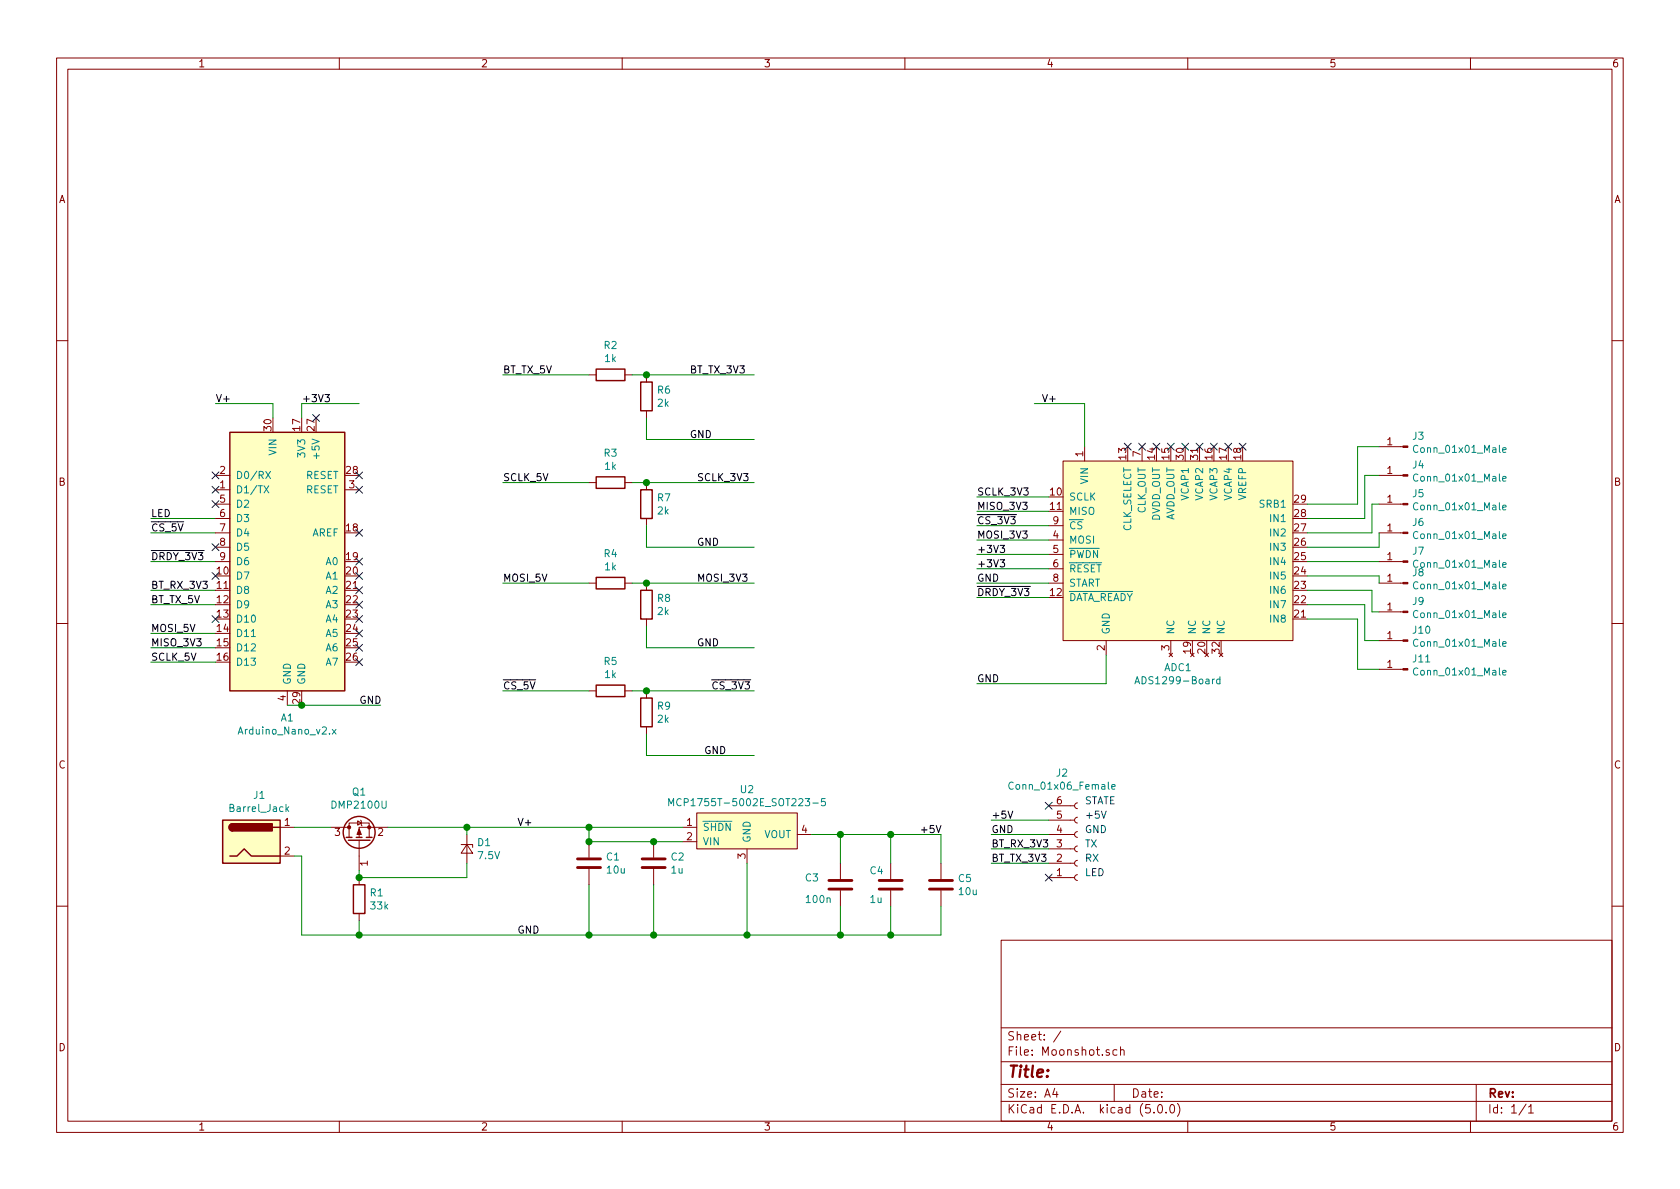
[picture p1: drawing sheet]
EESchema Schematic File Version 4
EELAYER 26 0
EELAYER END
$Descr A4 11693 8268
encoding utf-8
Sheet 1 1
Title ""
Date ""
Rev ""
Comp ""
Comment1 ""
Comment2 ""
Comment3 ""
Comment4 ""
$EndDescr
$Comp
L My_ADS1299:ADS1299-Board ADC1
U 1 1
P 8150 3900
F 0 "ADC1" H 8200 3164 50  0000 C CNN
F 1 "ADS1299-Board" H 8200 3073 50  0000 C CNN
F 2 "Sparker:ADS1299-Board" H 8200 3750 50  0001 C CNN
F 3 "" H 8200 3750 50  0001 C CNN
	1    8150 3900
	1    0    0    -1  
$EndComp
$Comp
L Connector:Conn_01x01_Male J3
U 1 1
P 9800 3100
F 0 "J3" H 9773 3030 50  0000 R CNN
F 1 "Conn_01x01_Male" H 9773 3121 50  0000 R CNN
F 2 "Sparker:DIN 42802-1" H 9800 3100 50  0001 C CNN
F 3 "~" H 9800 3100 50  0001 C CNN
	1    9800 3100
	-1   0    0    1   
$EndComp
$Comp
L Connector:Conn_01x01_Male J4
U 1 1
P 9800 3300
F 0 "J4" H 9773 3230 50  0000 R CNN
F 1 "Conn_01x01_Male" H 9773 3321 50  0000 R CNN
F 2 "Sparker:DIN 42802-1" H 9800 3300 50  0001 C CNN
F 3 "~" H 9800 3300 50  0001 C CNN
	1    9800 3300
	-1   0    0    1   
$EndComp
$Comp
L Connector:Conn_01x01_Male J5
U 1 1
P 9800 3500
F 0 "J5" H 9773 3430 50  0000 R CNN
F 1 "Conn_01x01_Male" H 9773 3521 50  0000 R CNN
F 2 "Sparker:DIN 42802-1" H 9800 3500 50  0001 C CNN
F 3 "~" H 9800 3500 50  0001 C CNN
	1    9800 3500
	-1   0    0    1   
$EndComp
$Comp
L Connector:Conn_01x01_Male J6
U 1 1
P 9800 3700
F 0 "J6" H 9773 3630 50  0000 R CNN
F 1 "Conn_01x01_Male" H 9773 3721 50  0000 R CNN
F 2 "Sparker:DIN 42802-1" H 9800 3700 50  0001 C CNN
F 3 "~" H 9800 3700 50  0001 C CNN
	1    9800 3700
	-1   0    0    1   
$EndComp
$Comp
L Connector:Conn_01x01_Male J7
U 1 1
P 9800 3900
F 0 "J7" H 9773 3830 50  0000 R CNN
F 1 "Conn_01x01_Male" H 9773 3921 50  0000 R CNN
F 2 "Sparker:DIN 42802-1" H 9800 3900 50  0001 C CNN
F 3 "~" H 9800 3900 50  0001 C CNN
	1    9800 3900
	-1   0    0    1   
$EndComp
$Comp
L Connector:Conn_01x01_Male J8
U 1 1
P 9800 4050
F 0 "J8" H 9773 3980 50  0000 R CNN
F 1 "Conn_01x01_Male" H 9773 4071 50  0000 R CNN
F 2 "Sparker:DIN 42802-1" H 9800 4050 50  0001 C CNN
F 3 "~" H 9800 4050 50  0001 C CNN
	1    9800 4050
	-1   0    0    1   
$EndComp
$Comp
L Connector:Conn_01x01_Male J9
U 1 1
P 9800 4250
F 0 "J9" H 9773 4180 50  0000 R CNN
F 1 "Conn_01x01_Male" H 9773 4271 50  0000 R CNN
F 2 "Sparker:DIN 42802-1" H 9800 4250 50  0001 C CNN
F 3 "~" H 9800 4250 50  0001 C CNN
	1    9800 4250
	-1   0    0    1   
$EndComp
$Comp
L Connector:Conn_01x01_Male J10
U 1 1
P 9800 4450
F 0 "J10" H 9773 4380 50  0000 R CNN
F 1 "Conn_01x01_Male" H 9773 4471 50  0000 R CNN
F 2 "Sparker:DIN 42802-1" H 9800 4450 50  0001 C CNN
F 3 "~" H 9800 4450 50  0001 C CNN
	1    9800 4450
	-1   0    0    1   
$EndComp
$Comp
L Connector:Conn_01x01_Male J11
U 1 1
P 9800 4650
F 0 "J11" H 9773 4580 50  0000 R CNN
F 1 "Conn_01x01_Male" H 9773 4671 50  0000 R CNN
F 2 "Sparker:DIN 42802-1" H 9800 4650 50  0001 C CNN
F 3 "~" H 9800 4650 50  0001 C CNN
	1    9800 4650
	-1   0    0    1   
$EndComp
Wire Wire Line
	9100 3900 9600 3900
Wire Wire Line
	9100 3800 9600 3800
Wire Wire Line
	9600 3800 9600 3700
Wire Wire Line
	9100 4000 9600 4000
Wire Wire Line
	9600 4000 9600 4050
Wire Wire Line
	9100 4100 9550 4100
Wire Wire Line
	9550 4100 9550 4250
Wire Wire Line
	9550 4250 9600 4250
Wire Wire Line
	9600 4450 9500 4450
Wire Wire Line
	9500 4450 9500 4200
Wire Wire Line
	9500 4200 9100 4200
Wire Wire Line
	9600 4650 9450 4650
Wire Wire Line
	9450 4650 9450 4300
Wire Wire Line
	9450 4300 9100 4300
Wire Wire Line
	9100 3700 9550 3700
Wire Wire Line
	9550 3700 9550 3500
Wire Wire Line
	9550 3500 9600 3500
Wire Wire Line
	9600 3300 9500 3300
Wire Wire Line
	9500 3300 9500 3600
Wire Wire Line
	9500 3600 9100 3600
Wire Wire Line
	9600 3100 9450 3100
Wire Wire Line
	9450 3100 9450 3500
Wire Wire Line
	9450 3500 9100 3500
NoConn ~ 8650 3100
NoConn ~ 8550 3100
NoConn ~ 8450 3100
NoConn ~ 8350 3100
NoConn ~ 8250 3100
NoConn ~ 8150 3100
NoConn ~ 8050 3100
NoConn ~ 7950 3100
NoConn ~ 7850 3100
$Comp
L Connector:Conn_01x06_Female J2
U 1 1
P 7500 5900
F 0 "J2" H 7393 5375 50  0000 C CNN
F 1 "Conn_01x06_Female" H 7393 5466 50  0000 C CNN
F 2 "Resonators:HC-05" H 7500 5900 50  0001 C CNN
F 3 "~" H 7500 5900 50  0001 C CNN
	1    7500 5900
	1    0    0    1   
$EndComp
Wire Wire Line
	7550 3100 7550 2800
Wire Wire Line
	7550 2800 7200 2800
Text Label 7250 2800 0    50   ~ 0
V+
Text Label 1050 4600 0    50   ~ 0
SCLK_5V
Wire Wire Line
	1050 3900 1500 3900
Wire Wire Line
	1050 3700 1500 3700
Text Label 1050 3900 0    50   ~ 0
~DRDY_3V3
Text Label 1050 3700 0    50   ~ 0
~CS_5V
Wire Wire Line
	1050 4100 1500 4100
Wire Wire Line
	1050 4200 1500 4200
Text Label 1050 4100 0    50   ~ 0
BT_RX_3V3
Text Label 1050 4200 0    50   ~ 0
BT_TX_5V
Wire Wire Line
	1050 4500 1500 4500
Text Label 1050 4500 0    50   ~ 0
MISO_3V3
Wire Wire Line
	1050 4400 1500 4400
Text Label 1050 4400 0    50   ~ 0
MOSI_5V
Wire Wire Line
	1050 3600 1500 3600
Text Label 1050 3600 0    50   ~ 0
LED
Wire Wire Line
	7300 3850 6800 3850
Text Label 6800 3850 0    50   ~ 0
+3V3
Wire Wire Line
	7300 3950 6800 3950
Text Label 6800 3950 0    50   ~ 0
+3V3
Wire Wire Line
	7300 4050 6800 4050
Text Label 6800 4050 0    50   ~ 0
GND
Wire Wire Line
	7700 4550 7700 4750
Wire Wire Line
	7700 4750 6800 4750
Text Label 6800 4750 0    50   ~ 0
GND
Wire Wire Line
	7300 3450 6800 3450
Text Label 6800 3450 0    50   ~ 0
SCLK_3V3
Wire Wire Line
	7300 3550 6800 3550
Text Label 6800 3550 0    50   ~ 0
MISO_3V3
Wire Wire Line
	7300 3650 6800 3650
Text Label 6800 3650 0    50   ~ 0
~CS_3V3
Wire Wire Line
	7300 3750 6800 3750
Text Label 6800 3750 0    50   ~ 0
MOSI_3V3
Wire Wire Line
	7300 4150 6800 4150
Text Label 6800 4150 0    50   ~ 0
~DRDY_3V3
NoConn ~ 7300 5600
NoConn ~ 7300 6100
Text Label 6900 5700 0    50   ~ 0
+5V
Text Label 6900 5800 0    50   ~ 0
GND
Text Label 6900 5900 0    50   ~ 0
BT_RX_3V3
Wire Wire Line
	6900 5800 7300 5800
Wire Wire Line
	6900 5900 7300 5900
Wire Wire Line
	6900 6000 7300 6000
Wire Wire Line
	6900 5700 7300 5700
Text Label 6900 6000 0    50   ~ 0
BT_TX_3V3
Text Notes 7550 6100 0    50   ~ 0
LED
Text Notes 7550 6000 0    50   ~ 0
RX
Text Notes 7550 5900 0    50   ~ 0
TX
Text Notes 7550 5800 0    50   ~ 0
GND
Text Notes 7550 5700 0    50   ~ 0
+5V
Text Notes 7550 5600 0    50   ~ 0
STATE
$Comp
L Device:R R2
U 1 1
P 4250 2600
F 0 "R2" V 4043 2600 50  0000 C CNN
F 1 "1k" V 4134 2600 50  0000 C CNN
F 2 "Resistor_SMD:R_0603_1608Metric_Pad1.05x0.95mm_HandSolder" V 4180 2600 50  0001 C CNN
F 3 "~" H 4250 2600 50  0001 C CNN
	1    4250 2600
	0    1    1    0   
$EndComp
$Comp
L Device:R R6
U 1 1
P 4500 2750
F 0 "R6" H 4570 2796 50  0000 L CNN
F 1 "2k" H 4570 2705 50  0000 L CNN
F 2 "Resistor_SMD:R_0603_1608Metric_Pad1.05x0.95mm_HandSolder" V 4430 2750 50  0001 C CNN
F 3 "~" H 4500 2750 50  0001 C CNN
	1    4500 2750
	1    0    0    -1  
$EndComp
Wire Wire Line
	4100 2600 3500 2600
Wire Wire Line
	4400 2600 4500 2600
Connection ~ 4500 2600
Wire Wire Line
	4500 2900 4500 3050
$Comp
L Device:R R3
U 1 1
P 4250 3350
F 0 "R3" V 4043 3350 50  0000 C CNN
F 1 "1k" V 4134 3350 50  0000 C CNN
F 2 "Resistor_SMD:R_0603_1608Metric_Pad1.05x0.95mm_HandSolder" V 4180 3350 50  0001 C CNN
F 3 "~" H 4250 3350 50  0001 C CNN
	1    4250 3350
	0    1    1    0   
$EndComp
$Comp
L Device:R R7
U 1 1
P 4500 3500
F 0 "R7" H 4570 3546 50  0000 L CNN
F 1 "2k" H 4570 3455 50  0000 L CNN
F 2 "Resistor_SMD:R_0603_1608Metric_Pad1.05x0.95mm_HandSolder" V 4430 3500 50  0001 C CNN
F 3 "~" H 4500 3500 50  0001 C CNN
	1    4500 3500
	1    0    0    -1  
$EndComp
Wire Wire Line
	4100 3350 3500 3350
Wire Wire Line
	4400 3350 4500 3350
Connection ~ 4500 3350
Wire Wire Line
	4500 3650 4500 3800
$Comp
L Device:R R4
U 1 1
P 4250 4050
F 0 "R4" V 4043 4050 50  0000 C CNN
F 1 "1k" V 4134 4050 50  0000 C CNN
F 2 "Resistor_SMD:R_0603_1608Metric_Pad1.05x0.95mm_HandSolder" V 4180 4050 50  0001 C CNN
F 3 "~" H 4250 4050 50  0001 C CNN
	1    4250 4050
	0    1    1    0   
$EndComp
$Comp
L Device:R R8
U 1 1
P 4500 4200
F 0 "R8" H 4570 4246 50  0000 L CNN
F 1 "2k" H 4570 4155 50  0000 L CNN
F 2 "Resistor_SMD:R_0603_1608Metric_Pad1.05x0.95mm_HandSolder" V 4430 4200 50  0001 C CNN
F 3 "~" H 4500 4200 50  0001 C CNN
	1    4500 4200
	1    0    0    -1  
$EndComp
Wire Wire Line
	4100 4050 3500 4050
Wire Wire Line
	4400 4050 4500 4050
Connection ~ 4500 4050
Wire Wire Line
	4500 4350 4500 4500
$Comp
L Device:R R5
U 1 1
P 4250 4800
F 0 "R5" V 4043 4800 50  0000 C CNN
F 1 "1k" V 4134 4800 50  0000 C CNN
F 2 "Resistor_SMD:R_0603_1608Metric_Pad1.05x0.95mm_HandSolder" V 4180 4800 50  0001 C CNN
F 3 "~" H 4250 4800 50  0001 C CNN
	1    4250 4800
	0    1    1    0   
$EndComp
$Comp
L Device:R R9
U 1 1
P 4500 4950
F 0 "R9" H 4570 4996 50  0000 L CNN
F 1 "2k" H 4570 4905 50  0000 L CNN
F 2 "Resistor_SMD:R_0603_1608Metric_Pad1.05x0.95mm_HandSolder" V 4430 4950 50  0001 C CNN
F 3 "~" H 4500 4950 50  0001 C CNN
	1    4500 4950
	1    0    0    -1  
$EndComp
Wire Wire Line
	4100 4800 3500 4800
Wire Wire Line
	4400 4800 4500 4800
Connection ~ 4500 4800
Wire Wire Line
	4500 5100 4500 5250
Text Label 3500 2600 0    50   ~ 0
BT_TX_5V
Text Label 4800 2600 0    50   ~ 0
BT_TX_3V3
Wire Wire Line
	4500 2600 5250 2600
Wire Wire Line
	4500 3050 5250 3050
Text Label 4800 3050 0    50   ~ 0
GND
Wire Wire Line
	4500 3350 5250 3350
Wire Wire Line
	4500 3800 5250 3800
Wire Wire Line
	4500 4050 5250 4050
Wire Wire Line
	4500 4500 5250 4500
Wire Wire Line
	4500 4800 5250 4800
Wire Wire Line
	4500 5250 5250 5250
Text Label 3500 3350 0    50   ~ 0
SCLK_5V
Text Label 4850 3350 0    50   ~ 0
SCLK_3V3
Text Label 4850 3800 0    50   ~ 0
GND
Text Label 3500 4050 0    50   ~ 0
MOSI_5V
Text Label 4850 4050 0    50   ~ 0
MOSI_3V3
Text Label 4850 4500 0    50   ~ 0
GND
Text Label 3500 4800 0    50   ~ 0
~CS_5V
Text Label 4950 4800 0    50   ~ 0
~CS_3V3
Text Label 4900 5250 0    50   ~ 0
GND
$Comp
L Connector:Barrel_Jack J1
U 1 1
P 1750 5850
F 0 "J1" H 1805 6175 50  0000 C CNN
F 1 "Barrel_Jack" H 1805 6084 50  0000 C CNN
F 2 "Connector_BarrelJack:BarrelJack_CUI_PJ-063AH_Horizontal" H 1800 5810 50  0001 C CNN
F 3 "~" H 1800 5810 50  0001 C CNN
	1    1750 5850
	1    0    0    -1  
$EndComp
Wire Wire Line
	2050 5950 2100 5950
Wire Wire Line
	2100 5950 2100 6500
Wire Wire Line
	2100 6500 2500 6500
$Comp
L My_dmp2100u:DMP2100U Q1
U 1 1
P 2500 5850
F 0 "Q1" V 2843 5850 50  0000 C CNN
F 1 "DMP2100U" V 2752 5850 50  0000 C CNN
F 2 "Package_TO_SOT_SMD:SOT-23" H 2700 5775 50  0001 L CIN
F 3 "C:/Users/Willie/Documents/Uni/Newcastle/4 Fourth Year/1 Final Year Project/trunk/Hardware/Electronics/Datasheets/MOSFETs/DMP2100U/DMP2100U.pdf" V 2500 5850 50  0001 L CNN
	1    2500 5850
	0    -1   -1   0   
$EndComp
$Comp
L Device:R R1
U 1 1
P 2500 6250
F 0 "R1" H 2570 6296 50  0000 L CNN
F 1 "33k" H 2570 6205 50  0000 L CNN
F 2 "Resistor_SMD:R_0603_1608Metric_Pad1.05x0.95mm_HandSolder" V 2430 6250 50  0001 C CNN
F 3 "~" H 2500 6250 50  0001 C CNN
	1    2500 6250
	1    0    0    -1  
$EndComp
$Comp
L Device:D_Zener_Small D1
U 1 1
P 3250 5900
F 0 "D1" V 3204 5968 50  0000 L CNN
F 1 "7.5V" V 3295 5968 50  0000 L CNN
F 2 "Diode_SMD:D_SMA_Handsoldering" V 3250 5900 50  0001 C CNN
F 3 "~" V 3250 5900 50  0001 C CNN
	1    3250 5900
	0    1    1    0   
$EndComp
Wire Wire Line
	2050 5750 2300 5750
Wire Wire Line
	2700 5750 3250 5750
Wire Wire Line
	2500 6050 2500 6100
Wire Wire Line
	2500 6400 2500 6500
Wire Wire Line
	3250 5800 3250 5750
Connection ~ 3250 5750
Wire Wire Line
	3250 6000 3250 6100
Wire Wire Line
	3250 6100 2500 6100
Connection ~ 2500 6100
Connection ~ 2500 6500
Text Label 3600 6500 0    50   ~ 0
GND
Text Label 3600 5750 0    50   ~ 0
V+
$Comp
L My_Regulator_Linear:MCP1755T-5002E_SOT223-5 U2
U 1 1
P 4850 5650
F 0 "U2" H 5200 5815 50  0000 C CNN
F 1 "MCP1755T-5002E_SOT223-5" H 5200 5724 50  0000 C CNN
F 2 "Package_TO_SOT_SMD:SOT-223-6" H 5300 4900 50  0001 C CNN
F 3 "" H 5300 4900 50  0001 C CNN
	1    4850 5650
	1    0    0    -1  
$EndComp
$Comp
L Device:C C2
U 1 1
P 4550 6000
F 0 "C2" H 4665 6046 50  0000 L CNN
F 1 "1u" H 4665 5955 50  0000 L CNN
F 2 "Capacitor_SMD:C_0603_1608Metric_Pad1.05x0.95mm_HandSolder" H 4588 5850 50  0001 C CNN
F 3 "~" H 4550 6000 50  0001 C CNN
	1    4550 6000
	1    0    0    -1  
$EndComp
$Comp
L Device:C C1
U 1 1
P 4100 6000
F 0 "C1" H 4215 6046 50  0000 L CNN
F 1 "10u" H 4215 5955 50  0000 L CNN
F 2 "Capacitor_SMD:C_0603_1608Metric_Pad1.05x0.95mm_HandSolder" H 4138 5850 50  0001 C CNN
F 3 "~" H 4100 6000 50  0001 C CNN
	1    4100 6000
	1    0    0    -1  
$EndComp
Wire Wire Line
	3250 5750 4100 5750
Wire Wire Line
	4750 5850 4550 5850
Connection ~ 4550 5850
Wire Wire Line
	4550 5850 4100 5850
Wire Wire Line
	4100 5850 4100 5750
Connection ~ 4100 5850
Connection ~ 4100 5750
Wire Wire Line
	4100 5750 4750 5750
Wire Wire Line
	4100 6150 4100 6500
Wire Wire Line
	2500 6500 4100 6500
Wire Wire Line
	4550 6150 4550 6500
Wire Wire Line
	4550 6500 4100 6500
Connection ~ 4100 6500
Wire Wire Line
	5200 6000 5200 6500
Wire Wire Line
	5200 6500 4550 6500
Connection ~ 4550 6500
$Comp
L Device:C C3
U 1 1
P 5850 6150
F 0 "C3" H 5600 6200 50  0000 L CNN
F 1 "100n" H 5600 6050 50  0000 L CNN
F 2 "Capacitor_SMD:C_0603_1608Metric_Pad1.05x0.95mm_HandSolder" H 5888 6000 50  0001 C CNN
F 3 "~" H 5850 6150 50  0001 C CNN
	1    5850 6150
	1    0    0    -1  
$EndComp
$Comp
L Device:C C4
U 1 1
P 6200 6150
F 0 "C4" H 6050 6250 50  0000 L CNN
F 1 "1u" H 6050 6050 50  0000 L CNN
F 2 "Capacitor_SMD:C_0603_1608Metric_Pad1.05x0.95mm_HandSolder" H 6238 6000 50  0001 C CNN
F 3 "~" H 6200 6150 50  0001 C CNN
	1    6200 6150
	1    0    0    -1  
$EndComp
$Comp
L Device:C C5
U 1 1
P 6550 6150
F 0 "C5" H 6665 6196 50  0000 L CNN
F 1 "10u" H 6665 6105 50  0000 L CNN
F 2 "Capacitor_SMD:C_0603_1608Metric_Pad1.05x0.95mm_HandSolder" H 6588 6000 50  0001 C CNN
F 3 "~" H 6550 6150 50  0001 C CNN
	1    6550 6150
	1    0    0    -1  
$EndComp
Wire Wire Line
	5650 5800 5850 5800
Wire Wire Line
	6550 5800 6550 6000
Wire Wire Line
	6550 6300 6550 6500
Wire Wire Line
	6550 6500 6200 6500
Connection ~ 5200 6500
Wire Wire Line
	5850 6000 5850 5800
Connection ~ 5850 5800
Wire Wire Line
	5850 5800 6200 5800
Wire Wire Line
	6200 6000 6200 5800
Connection ~ 6200 5800
Wire Wire Line
	6200 5800 6550 5800
Wire Wire Line
	5850 6300 5850 6500
Connection ~ 5850 6500
Wire Wire Line
	5850 6500 5200 6500
Wire Wire Line
	6200 6300 6200 6500
Connection ~ 6200 6500
Wire Wire Line
	6200 6500 5850 6500
Text Label 6400 5800 0    50   ~ 0
+5V
Wire Wire Line
	2500 2800 2100 2800
Text Label 2100 2800 0    50   ~ 0
+3V3
Wire Wire Line
	1900 2800 1500 2800
Text Label 1500 2800 0    50   ~ 0
V+
Text Label 2500 4900 0    50   ~ 0
GND
$Comp
L MCU_Module:Arduino_Nano_v2.x A1
U 1 1
P 2000 3900
F 0 "A1" H 2000 2814 50  0000 C CNN
F 1 "Arduino_Nano_v2.x" H 2000 2723 50  0000 C CNN
F 2 "Module:Arduino_Nano" H 2150 2950 50  0001 L CNN
F 3 "https://www.arduino.cc/en/uploads/Main/ArduinoNanoManual23.pdf" H 2000 2900 50  0001 C CNN
	1    2000 3900
	1    0    0    -1  
$EndComp
Wire Wire Line
	1900 2800 1900 2900
Wire Wire Line
	2100 2900 2100 2800
NoConn ~ 2200 2900
NoConn ~ 2500 3300
NoConn ~ 2500 3400
Wire Wire Line
	2000 4900 2100 4900
Connection ~ 2100 4900
Wire Wire Line
	2100 4900 2650 4900
NoConn ~ 1500 3300
NoConn ~ 1500 3400
NoConn ~ 1500 3500
NoConn ~ 1500 3800
NoConn ~ 1500 4000
NoConn ~ 1500 4300
NoConn ~ 2500 4600
NoConn ~ 2500 4500
NoConn ~ 2500 4400
NoConn ~ 2500 4300
NoConn ~ 2500 4200
NoConn ~ 2500 4100
NoConn ~ 2500 4000
NoConn ~ 2500 3900
NoConn ~ 2500 3700
Wire Wire Line
	1050 4600 1500 4600
$EndSCHEMATC
